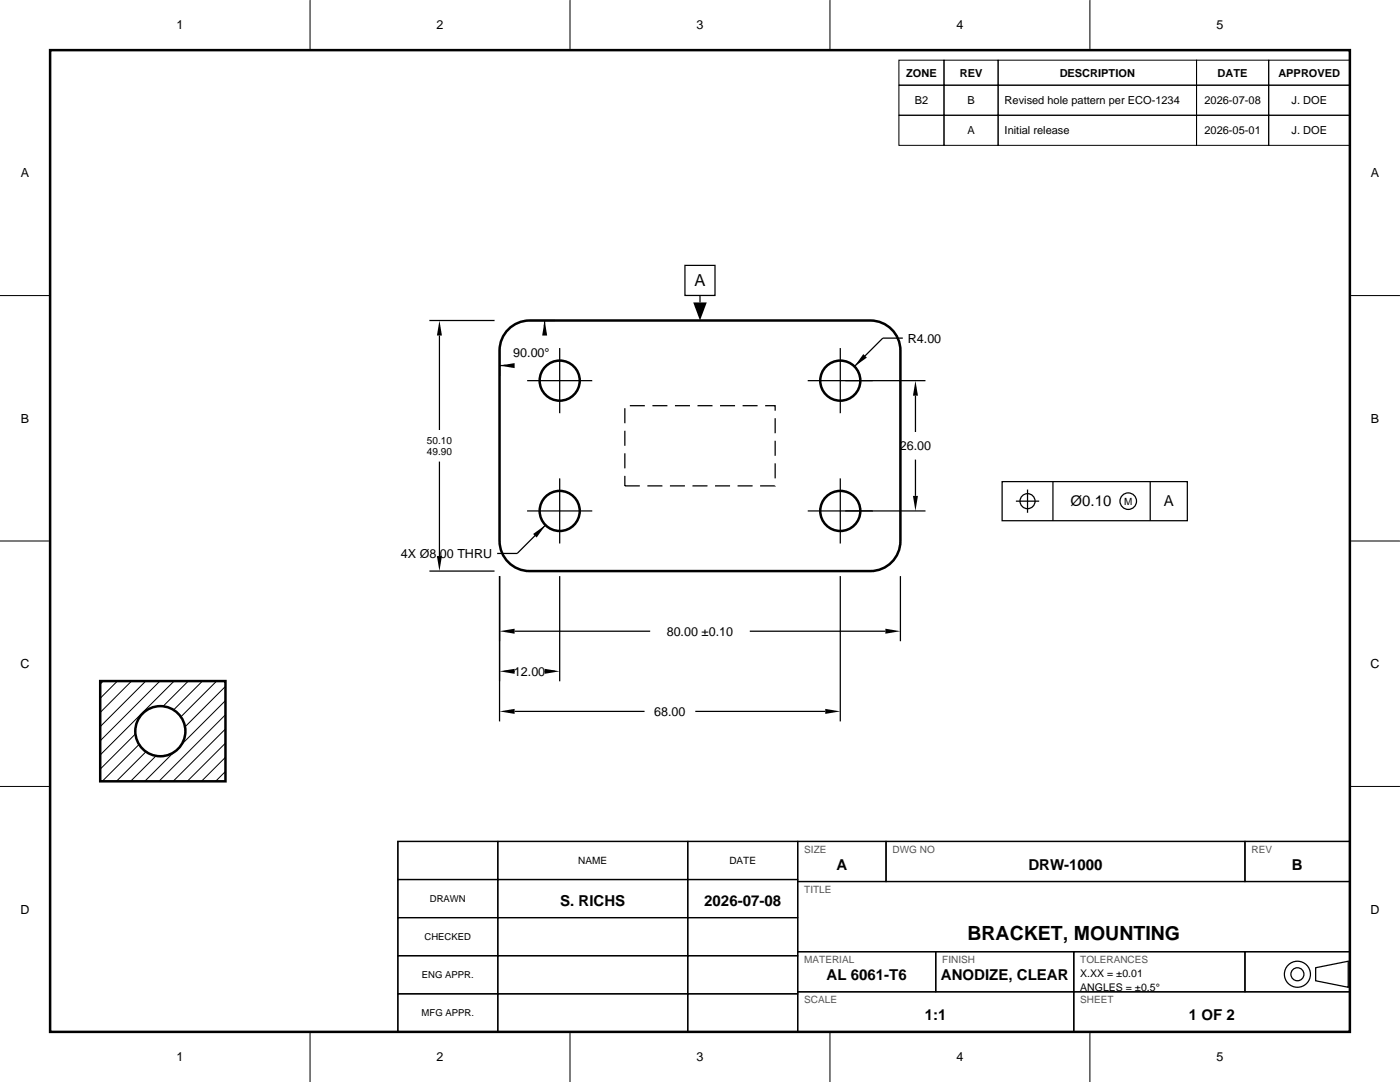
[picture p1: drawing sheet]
<svg xmlns="http://www.w3.org/2000/svg" width="279mm" height="216mm" viewBox="0 0 279 216" stroke-linecap="round" stroke-linejoin="round" font-family="sans-serif">
<path d="M10 10h259.4v195.9h-259.4z" fill="none" stroke="#000" stroke-width=".5"/>
<g fill="none" stroke="#000" stroke-width=".2">
<path d="M61.9 0v10M113.8 0v10M165.6 0v10M179.4 12h9v5h-9zM179.4 17h9v6h-9zM188.4 12h10.8v5h-10.8zM188.4 17h10.8v6h-10.8zM199.2 12h39.6v5h-39.6zM199.2 17h39.6v6h-39.6zM217.5 0v10M238.8 12h14.4v5h-14.4zM238.8 17h14.4v6h-14.4z"/>
<path d="M253.2 12h16.2v5h-16.2zM253.2 17h16.2v6h-16.2zM179.4 23h9v6h-9zM188.4 23h10.8v6h-10.8zM199.2 23h39.6v6h-39.6zM238.8 23h14.4v6h-14.4zM253.2 23h16.2v6h-16.2zM0 59h10M269.4 59h10M0 108h10M269.4 108h10M0 156.9h10"/>
<path d="M269.4 156.9h10M61.9 205.9v10M113.8 205.9v10M165.6 205.9v10M217.5 205.9v10"/>
</g>
<!-- layer: geometry -->
<g fill="none" stroke="#000" stroke-width=".5">
<path d="M101.5 65.7a6 6 0 0 1 4.2-1.7h68a6 6 0 0 1 6 6v38a6 6 0 0 1-6 6h-68a6 6 0 0 1-6-6v-38a6 6 0 0 1 1.8-4.3zM20 135.9h25v20h-25z"/>
<circle cx="111.7" cy="76" r="4"/>
<circle cx="167.7" cy="76" r="4"/>
<circle cx="111.7" cy="102" r="4"/>
<circle cx="167.7" cy="102" r="4"/>
<circle cx="32" cy="145.9" r="5"/>
</g>
<path d="M124.7 81h30v16h-30z" fill="none" stroke="#000" stroke-width=".25" stroke-dasharray="3 1.5" stroke-linecap="butt"/>
<path d="M105.2 76h13M161.2 76h13M111.7 82.5v-13M167.7 82.5v-13M105.2 102h13M111.7 108.5v-13M161.2 102h13M167.7 108.5v-13" fill="none" stroke="#000" stroke-width=".25" stroke-dasharray="24 1.5 3 1.5" stroke-linecap="butt"/>
<g fill="none" stroke="#000" stroke-width=".2">
<path d="M20.6 135.9l-.6 .6M23.4 135.9l-3.4 3.4M26.3 135.9l-6.3 6.3M29.1 135.9l-9.1 9.1M31.9 135.9l-11.9 11.9M34.7 135.9l-14.7 14.7M37.6 135.9l-5.1 5M40.4 135.9l-5.8 5.8M43.2 135.9l-7.1 7.1M45 139.8l-8.8 8.8M45 137l-8.1 8M27 146.4l-7 7.1"/>
<path d="M27.8 148.5l-7.4 7.4M29.1 150l-5.9 5.9M31.1 150.8l-5 5.1M34.7 150.1l-5.8 5.8M45 153.9l-2 2M45 151.1l-4.8 4.8M45 148.3l-7.6 7.6M45 145.4l-10.5 10.5M45 142.6l-13.3 13.3"/>
</g>
<!-- layer: dimensions -->
<g fill="none" stroke="#000" stroke-width=".25">
<path d="M136.7 53h6v6h-6zM139.7 59v1.4M85.7 64h13M87.7 67v18.8M99.7 70v5M100.9 72.9l-1.2 .1M105.7 64h5M108.7 64l-.1 1.1M168.7 76h16M180.2 67.5h-4l-5.7 5.6M182.7 79v7.2M87.7 92.1v18.9"/>
<path d="M182.7 91.7v7.3M200 96.1h37v7.8h-37zM205.1 97.7v4.6M210.1 96.1v7.8M229.5 96.1v7.8M85.7 114h13M99.7 115v29M108.9 104.8l-5.7 5.6h-4M111.7 115v21M167.7 115v29M168.7 102h16M179.7 115v13"/>
<path d="M202.7 100h4.7M100.6 134h2.1M102.7 126h27.1M108.7 134h2.1M149.6 126h27.1M102.7 142h25.9M138.8 142h25.9"/>
<circle cx="205.1" cy="100" r="1.5"/>
<circle cx="225.2" cy="100" r="1.65"/>
</g>
<g fill="#000">
<path d="M87.7 64l.5 3h-1zM99.7 73l3-.5v1zM108.7 64l.5 3h-1zM138.3 60.4h2.7l-1.3 3.6zM172.3 70.6l.7 .8-2.5 1.7zM182.7 76l.5 3h-1zM87.2 111h1l-.5 3zM106.4 106.5l2.5-1.7-1.8 2.5zM182.2 99h1l-.5 3zM99.7 126l3-.5v1zM99.7 134l3-.5v1zM108.7 133.5l3 .5-3 .5z"/>
<path d="M176.7 125.5l3 .5-3 .5zM99.7 142l3-.5v1zM164.7 141.5l3 .5-3 .5z"/>
</g>
<!-- layer: construction -->
<path d="M99.7 64h80v50h-80z" fill="none" stroke="#06c" stroke-width=".25" stroke-dasharray="24 1.5 3 1.5 3 1.5" stroke-linecap="butt"/>
<g fill="none" stroke="#000" stroke-width=".25">
<path d="M79.4 167.9h190v38h-190zM79.4 167.9h19.9v7.6h-19.9zM79.4 175.5h19.9v7.6h-19.9zM99.3 167.9h38v7.6h-38zM99.3 175.5h38v7.6h-38zM137.3 167.9h21.9v7.6h-21.9zM137.3 175.5h21.9v7.6h-21.9zM159.2 167.9h17.6v8h-17.6zM159.2 175.9h110.2v14h-110.2zM176.8 167.9h71.7v8h-71.7zM248.5 167.9h20.9v8h-20.9zM79.4 183.1h19.9v7.6h-19.9z"/>
<path d="M79.4 190.7h19.9v7.6h-19.9zM79.4 198.3h19.9v7.6h-19.9zM99.3 183.1h38v7.6h-38zM99.3 190.7h38v7.6h-38zM99.3 198.3h38v7.6h-38zM137.3 183.1h21.9v7.6h-21.9zM137.3 190.7h21.9v7.6h-21.9zM137.3 198.3h21.9v7.6h-21.9zM159.2 189.9h27.5v8h-27.5zM159.2 197.9h55.1v8h-55.1zM186.7 189.9h27.6v8h-27.6zM214.3 189.9h34.2v8h-34.2z"/>
<path d="M214.3 197.9h55.1v8h-55.1zM248.5 189.9h20.9v8h-20.9zM262.6 193.1l6.5-1.3v5.2l-6.5-1.3z"/>
<circle cx="258.9" cy="194.4" r="2.6"/>
<circle cx="258.9" cy="194.4" r="1.3"/>
</g>
<text font-size="3.9" x="193.1" y="187.6">BRACKET, MOUNTING</text>
<text font-size="3.3" x="138.6" y="57.1">A</text>
<g font-size="3">
<text x="213.7" y="101.1">Ø0.10</text>
<text x="232.3" y="101.1">A</text>
<text x="166.9" y="173.6">A</text>
<text x="205.2" y="173.6">DRW-1000</text>
<text x="257.8" y="173.6">B</text>
<text x="111.8" y="180.8">S. RICHS</text>
<text x="140.6" y="180.8">2026-07-08</text>
<text x="165" y="195.6">AL 6061-T6</text>
<text x="187.8" y="195.6">ANODIZE, CLEAR</text>
<text x="184.6" y="203.6">1:1</text>
<text x="237.3" y="203.6">1 OF 2</text>
</g>
<g font-size="2.5">
<text x="35.2" y="5.9">1</text>
<text x="87.1" y="5.9">2</text>
<text x="139" y="5.9">3</text>
<text x="190.9" y="5.9">4</text>
<text x="242.8" y="5.9">5</text>
<text x="4.2" y="35.4">A</text>
<text x="273.6" y="35.4">A</text>
<text x="102.4" y="71.2">90.00°</text>
<text x="181.2" y="68.3">R4.00</text>
<text x="4.2" y="84.3">B</text>
<text x="179.6" y="89.8">26.00</text>
<text x="273.6" y="84.3">B</text>
<text x="80" y="111.3">4X Ø8.00 THRU</text>
<text x="133.1" y="126.8">80.00 ±0.10</text>
<text x="4.1" y="133.3">C</text>
<text x="102.6" y="134.8">12.00</text>
<text x="273.5" y="133.3">C</text>
<text x="130.6" y="142.8">68.00</text>
<text x="4.1" y="182.3">D</text>
<text x="273.5" y="182.3">D</text>
<text x="35.2" y="211.8">1</text>
<text x="87.1" y="211.8">2</text>
<text x="139" y="211.8">3</text>
<text x="190.9" y="211.8">4</text>
<text x="242.8" y="211.8">5</text>
</g>
<g font-size="2.2">
<text x="180.8" y="15.3">ZONE</text>
<text x="191.5" y="15.3">REV</text>
<text x="211.5" y="15.3">DESCRIPTION</text>
<text x="243" y="15.3">DATE</text>
<text x="255.1" y="15.3">APPROVED</text>
<text x="182.6" y="20.8">B2</text>
<text x="193.1" y="20.8">B</text>
<text x="200.5" y="20.8">Revised hole pattern per ECO-1234</text>
<text x="240.4" y="20.8">2026-07-08</text>
<text x="257.8" y="20.8">J. DOE</text>
<text x="193.1" y="26.8">A</text>
<text x="200.5" y="26.8">Initial release</text>
<text x="240.4" y="26.8">2026-05-01</text>
<text x="257.8" y="26.8">J. DOE</text>
</g>
<g font-size="2.1">
<text x="215.6" y="194.9">X.XX = ±0.01</text>
<text x="215.6" y="197.7">ANGLES = ±0.5°</text>
</g>
<g font-size="2">
<text x="85.2" y="88.5">50.10</text>
<text x="85.2" y="90.8">49.90</text>
<text x="224.3" y="100.7">M</text>
<text x="115.4" y="172.4">NAME</text>
<text x="145.6" y="172.4">DATE</text>
</g>
<g font-size="2" fill="#555">
<text x="160.5" y="170.2">SIZE</text>
<text x="178.1" y="170.2">DWG NO</text>
<text x="249.8" y="170.2">REV</text>
<text x="160.5" y="178.2">TITLE</text>
<text x="160.5" y="192.2">MATERIAL</text>
<text x="188" y="192.2">FINISH</text>
<text x="215.6" y="192.2">TOLERANCES</text>
<text x="160.5" y="200.2">SCALE</text>
<text x="215.6" y="200.2">SHEET</text>
</g>
<g font-size="1.9">
<text x="85.8" y="180">DRAWN</text>
<text x="84.7" y="187.6">CHECKED</text>
<text x="84.2" y="195.2">ENG APPR.</text>
<text x="84.1" y="202.8">MFG APPR.</text>
</g>
</svg>
